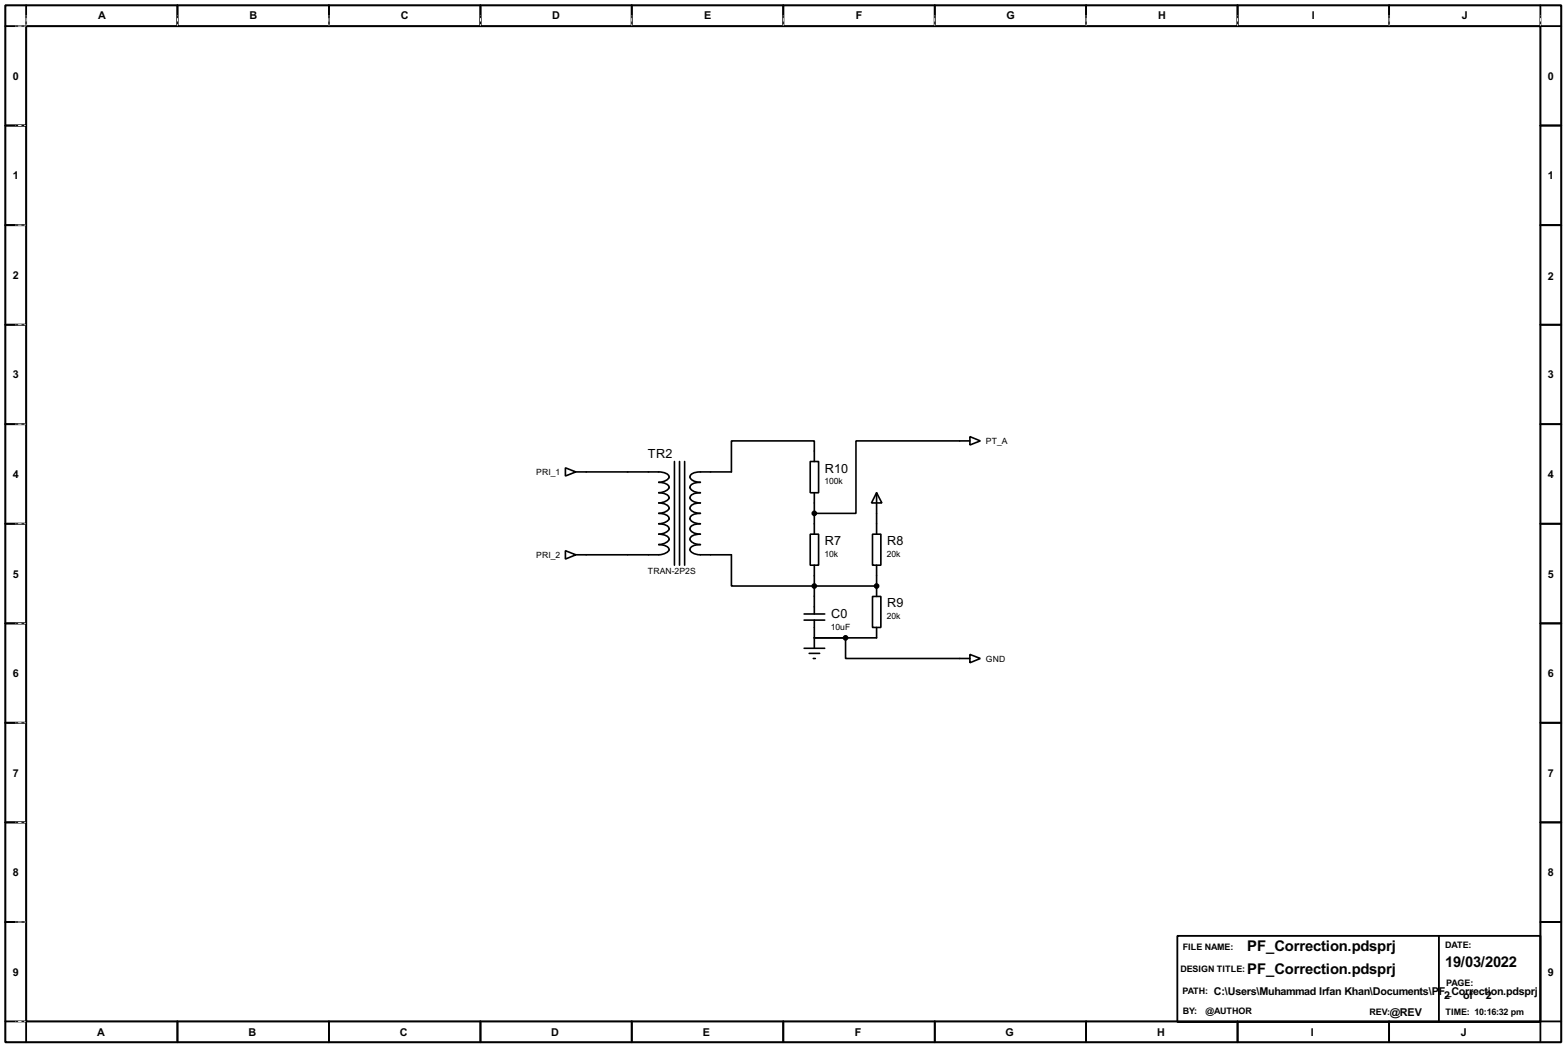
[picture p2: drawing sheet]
<svg xmlns="http://www.w3.org/2000/svg" width="383mm" height="256mm" viewBox="0 0 383 256" stroke-linecap="round" stroke-linejoin="round" font-family="sans-serif">
<path d="M1.3 1.3h381v254h-381zM6.4 6.4h370.8v243.8h-370.8z" fill="none" stroke="#000" stroke-width=".5"/>
<g fill="none" stroke="#000" stroke-width=".45">
<path d="M6.4 1.3v5.1h-5.1M43.5 1.3v5.1M80.6 1.3v5.1M117.7 1.3v5.1M154.7 1.3v5.1M191.8 1.3v5.1M228.9 1.3v5.1M266 1.3v5.1M303.1 1.3v5.1M340.2 1.3v5.1M377.2 1.3v5.1h5.1M1.3 30.8h5.1"/>
<path d="M377.2 30.8h5.1M1.3 55.2h5.1M377.2 55.2h5.1M1.3 79.6h5.1M377.2 79.6h5.1M1.3 103.9h5.1M377.2 103.9h5.1M1.3 128.3h5.1M377.2 128.3h5.1M1.3 152.7h5.1M377.2 152.7h5.1M1.3 177.1h5.1"/>
<path d="M377.2 177.1h5.1M1.3 201.5h5.1M377.2 201.5h5.1M1.3 225.9h5.1M288.3 229.3h88.9v21.1h-88.9zM352.4 229.3v21.1M377.2 225.9h5.1M1.3 250.2h5.1v5.1M43.5 250.2v5.1M80.6 250.2v5.1M117.7 250.2v5.1M154.7 250.2v5.1"/>
<path d="M191.8 250.2v5.1M228.9 250.2v5.1M266 250.2v5.1M303.1 250.2v5.1M340.2 250.2v5.1M382.3 250.2h-5.1v5.1"/>
</g>
<g fill="none" stroke="#fff" stroke-width=".24">
<path d="M3.9 6.4h2.3M6.4 3.9v2.3M43.5 3.9v2.3M80.6 3.9v2.3M117.7 3.9v2.3M154.7 3.9v2.3M191.8 3.9v2.3M228.9 3.9v2.3M266 3.9v2.3M303.1 3.9v2.3M340.2 3.9v2.3M377.2 3.9v2.3"/>
<path d="M3.9 30.8h2.3M3.9 55.2h2.3M3.9 79.6h2.3M3.9 103.9h2.3M3.9 128.3h2.3M3.9 152.7h2.3M3.9 177.1h2.3M3.9 201.5h2.3M3.9 225.9h2.3M3.9 250.2h2.3"/>
</g>
<g fill="none" stroke="#000" stroke-width=".24" stroke-dasharray=".5 1">
<path d="M3.9 6.4h2.3M6.4 3.9v2.3M43.5 3.9v2.3M80.6 3.9v2.3M117.7 3.9v2.3M154.7 3.9v2.3M191.8 3.9v2.3M228.9 3.9v2.3M266 3.9v2.3M303.1 3.9v2.3M340.2 3.9v2.3M377.2 3.9v2.3"/>
<path d="M3.9 30.8h2.3M3.9 55.2h2.3M3.9 79.6h2.3M3.9 103.9h2.3M3.9 128.3h2.3M3.9 152.7h2.3M3.9 177.1h2.3M3.9 201.5h2.3M3.9 225.9h2.3M3.9 250.2h2.3"/>
</g>
<g fill="none" stroke="#000" stroke-width=".4">
<path d="M138.5 114.6l2.5 1-2.5 1zM141 115.6h20.9a2.03 2.03 0 0 1 2 1.3 2.61 2.61 0 0 1-2.6 1.3h.6a2.03 2.03 0 0 1 2 1.2 2.7 2.7 0 0 1-2.6 1.3h.6a2.03 2.03 0 0 1 2 1.3 2.68 2.68 0 0 1-2.6 1.2h.6a2.06 2.06 0 0 1 2 1.3 2.68 2.68 0 0 1-2.6 1.3h.6a2 2 0 0 1 2 1.3 2.68 2.68 0 0 1-2.6 1.2h.6a2.03 2.03 0 0 1 2 1.3 2.61 2.61 0 0 1-2.6 1.3h.6a2.03 2.03 0 0 1 2 1.2 2.7 2.7 0 0 1-2.6 1.3h.6a2.03 2.03 0 0 1 2 1.3 2.68 2.68 0 0 1-2.6 1.2h-20.3M165.2 113.1v25.4M166.4 113.1v25.4M167.7 113.1v25.4M198.4 113.1h2.1v7.6h-2.1zM199.4 113.1v-5.1h-20.3v7.6h-7.6a2.12 2.12 0 0 0-2.5 1.3 2.35 2.35 0 0 0 2.5 1.3 2.12 2.12 0 0 0-2.5 1.2 2.41 2.41 0 0 0 2.5 1.3 2.12 2.12 0 0 0-2.5 1.3 2.4 2.4 0 0 0 2.5 1.2 2.14 2.14 0 0 0-2.5 1.3 2.4 2.4 0 0 0 2.5 1.3 2.09 2.09 0 0 0-2.5 1.3 2.4 2.4 0 0 0 2.5 1.2 2.12 2.12 0 0 0-2.5 1.3 2.35 2.35 0 0 0 2.5 1.3 2.12 2.12 0 0 0-2.5 1.2 2.41 2.41 0 0 0 2.5 1.3 2.12 2.12 0 0 0-2.5 1.3 2.4 2.4 0 0 0 2.5 1.2h7.6v7.7h35.6M237.5 107l2.6 1-2.6 1zM237.5 108h-27.9v17.8h-10.2M138.5 134.9l2.5 1-2.5 1.1zM198.4 130.9h2.1v7.6h-2.1zM199.4 120.7v10.2"/>
<path d="M199.4 138.5v11.9M213.7 130.9h2v7.6h-2zM214.7 120.7l1.3 2.5h-2.6zM214.7 120.7v10.2M214.7 138.5v7.6M196.9 151.9h5.1M196.9 150.4h5.1M196.9 158.8h5.1M199.4 151.9v6.9M207.1 156.3v5h30.4M213.7 146.1h2v7.6h-2zM214.7 153.7v2.6h-15.3"/>
<path d="M198.2 160.1h2.5M199.2 161.3h.5M237.5 160.3l2.6 1-2.6 1.1z"/>
</g>
<circle cx="214.7" cy="143.6" r=".2" fill="#000"/>
<g fill="#000" stroke="#000" stroke-width=".4">
<circle cx="199.4" cy="125.8" r=".5"/>
<circle cx="199.4" cy="143.6" r=".5"/>
<circle cx="207" cy="156.3" r=".5"/>
<circle cx="214.6" cy="143.6" r=".5"/>
</g>
<g font-size="4.1">
<text x="305.4" y="232.9">PF_Correction.pdsprj</text>
<text x="305.4" y="238.7">PF_Correction.pdsprj</text>
<text x="353.9" y="236.9">19/03/2022</text>
</g>
<g font-size="3.5">
<text x="158.7" y="112.3">TR2</text>
<text x="202" y="115.8">R10</text>
<text x="202" y="133.6">R7</text>
<text x="217.2" y="133.6">R8</text>
<text x="217.2" y="148.8">R9</text>
<text x="203.5" y="151.3">C0</text>
</g>
<g font-size="3">
<text x="24" y="4.6">A</text>
<text x="61.1" y="4.6">B</text>
<text x="98.2" y="4.6">C</text>
<text x="135.2" y="4.6">D</text>
<text x="172.4" y="4.6">E</text>
<text x="209.6" y="4.6">F</text>
<text x="246.5" y="4.6">G</text>
<text x="283.6" y="4.6">H</text>
<text x="321.2" y="4.6">I</text>
<text x="358" y="4.6">J</text>
<text x="3.2" y="19.5">0</text>
<text x="379.1" y="19.5">0</text>
<text x="3.2" y="44">1</text>
<text x="379.1" y="44">1</text>
<text x="3.2" y="68.4">2</text>
<text x="379.1" y="68.6">2</text>
<text x="3.2" y="92.7">3</text>
<text x="379.1" y="92.7">3</text>
<text x="3.2" y="117.1">4</text>
<text x="379.1" y="117.1">4</text>
<text x="3.2" y="141.5">5</text>
<text x="379.1" y="141.5">5</text>
<text x="3.2" y="165.9">6</text>
<text x="379.1" y="165.9">6</text>
<text x="3.2" y="190.3">7</text>
<text x="379.1" y="190.3">7</text>
<text x="3.2" y="214.7">8</text>
<text x="379.1" y="214.7">8</text>
<text x="3.2" y="239.1">9</text>
<text x="379.1" y="239.1">9</text>
<text x="297.2" y="243.8">C:\Users\Muhammad Irfan Khan\Documents\PF_Correction.pdsprj</text>
<text x="353.7" y="244.8">2</text>
<text x="358.3" y="244.8">of</text>
<text x="363.8" y="244.8">2</text>
<text x="340.3" y="248.8">@REV</text>
<text x="23.8" y="253.8">A</text>
<text x="60.8" y="253.8">B</text>
<text x="97.9" y="253.8">C</text>
<text x="135" y="253.8">D</text>
<text x="172.1" y="253.8">E</text>
<text x="209.3" y="253.8">F</text>
<text x="246.2" y="253.8">G</text>
<text x="283.3" y="253.8">H</text>
<text x="321" y="253.8">I</text>
<text x="357.7" y="253.8">J</text>
</g>
<g font-size="2.5">
<text x="289.6" y="232.7">FILE NAME:</text>
<text x="353.9" y="232.1">DATE:</text>
<text x="289" y="238.2">DESIGN TITLE:</text>
<text x="289.5" y="243.6">PATH:</text>
<text x="354.1" y="241.5">PAGE:</text>
<text x="289.6" y="248.4">BY:</text>
<text x="295.2" y="248.4">@AUTHOR</text>
<text x="335.4" y="248.6">REV:</text>
<text x="353.9" y="248.6">TIME: 10:16:32 pm</text>
</g>
<g font-size="2.4">
<text x="241.4" y="108.8">PT_A</text>
<text x="131.3" y="116.4">PRI_1</text>
<text x="201.9" y="118.7">100k</text>
<text x="131.3" y="136.7">PRI_2</text>
<text x="201.9" y="136.5">10k</text>
<text x="217.2" y="136.5">20k</text>
<text x="158.6" y="140.7">TRAN-2P2S</text>
<text x="203.5" y="154.3">10uF</text>
<text x="217.2" y="151.7">20k</text>
<text x="241.4" y="162.1">GND</text>
</g>
</svg>
